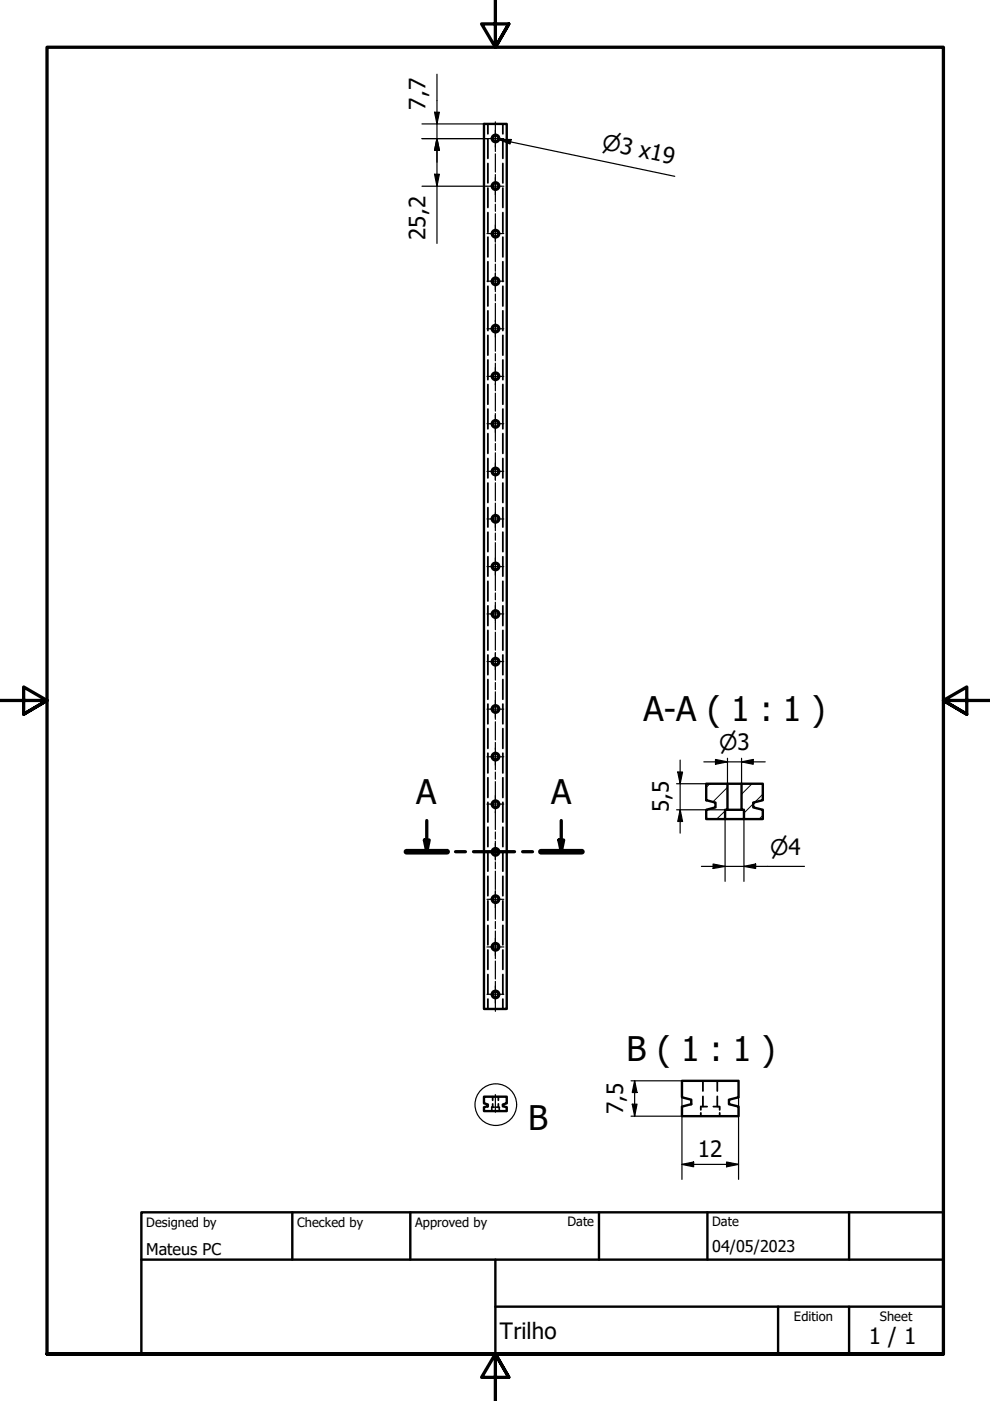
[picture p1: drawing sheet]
<svg xmlns="http://www.w3.org/2000/svg" width="210mm" height="297mm" viewBox="0 0 210 297" stroke-linecap="round" stroke-linejoin="round" font-family="sans-serif">
<!-- layer: Hatch (ISO) -->
<path d="M150.5 166.2l-.8 .7M153.7 171.9l-1.7 1.8M154.2 171.4l-.2 .3M154.2 166.9l-3.1 3.1M159.4 166.2l-2.2 2.2M159.7 170.4l-2 2M161.7 172.9l-.7 .8M161.7 168.4l-1.7 1.7" fill="none" stroke="#000" stroke-width=".21"/>
<!-- layer: Hidden (ISO) -->
<g fill="none" stroke="#000" stroke-width=".38">
<path d="M103.4 26.3v2.1M103.4 29.4v4.2M103.4 34.7v4.1M103.4 39.9v4.1M106.6 26.3v2.1M106.6 29.4v4.2M106.6 34.7v4.1M106.6 39.9v4.1M103.4 45.1v4.2M103.4 50.3v4.2M103.4 55.5v4.2M106.6 45.1v4.2"/>
<path d="M106.6 50.3v4.2M106.6 55.5v4.2M103.4 60.7v4.2M103.4 65.9v4.2M103.4 71.1v4.2M103.4 76.3v4.2M106.6 60.7v4.2M106.6 65.9v4.2M106.6 71.1v4.2M106.6 76.3v4.2M103.4 81.5v4.2M103.4 86.7v4.2"/>
<path d="M103.4 91.9v4.2M103.4 97.2v4.1M106.6 81.5v4.2M106.6 86.7v4.2M106.6 91.9v4.2M106.6 97.2v4.1M103.4 102.4v4.1M103.4 107.6v4.1M103.4 112.8v4.2M103.4 118v4.2M106.6 102.4v4.1M106.6 107.6v4.1"/>
<path d="M106.6 112.8v4.2M106.6 118v4.2M103.4 123.2v4.2M103.4 128.4v4.2M103.4 133.7v4.1M103.4 138.9v4.2M106.6 123.2v4.2M106.6 128.4v4.2M106.6 133.7v4.1M106.6 138.9v4.2M103.4 144.1v4.2M103.4 149.3v4.2"/>
<path d="M103.4 154.5v4.2M103.4 159.7v4.2M106.6 144.1v4.2M106.6 149.3v4.2M106.6 154.5v4.2M106.6 159.7v4.2M103.4 164.9v4.2M103.4 170.1v4.2M103.4 175.4v4.1M106.6 164.9v4.2M106.6 170.1v4.2M106.6 175.4v4.1"/>
<path d="M103.4 180.6v4.1M103.4 185.8v4.1M103.4 191v4.1M103.4 196.2v4.1M106.6 180.6v4.1M106.6 185.8v4.1M106.6 191v4.1M106.6 196.2v4.1M103.4 201.4v4.1M103.4 206.6v4.2M103.4 211.8v2.1M106.6 201.4v4.1"/>
<path d="M106.6 206.6v4.2M106.6 211.8v2.1M104.3 235.3v.3M104.5 232.5v.8M104.5 234v.7M104.8 234.7h-.5v.3M105.3 234.7h.6v.3M105.7 232.5v.8M105.7 234v.7M105.9 235.3v.3M148.6 236v.7M149 229.2v2.1"/>
<path d="M149 232.5v2.1M149.9 234.6h-1.3v.7M151.3 234.6h1.3v.7M152.1 229.2v2.1M152.1 232.5v2.1M152.6 236v.7"/>
</g>
<!-- layer: Visible (ISO) -->
<g fill="none" stroke="#000" stroke-width=".51">
<path d="M102.6 26.3h4.8v187.6h-4.8zM149.7 166.2h4.5v5.5h-.5v2h-4v-2l2-.5v-1l-2-.5zM153.7 173.7h4M154.2 171.7h3M154.2 166.2h3M157.2 166.2h4.5v3.5l-2 .5v1l2 .5v2h-4v-2h-.5zM102.6 232.5h4.8v1.4l-.8 .3v.4l.8 .1v.9h-4.8v-.9l.8-.1v-.4l-.8-.3zM144.6 229.2h12v3.4l-2 .6v.9l2 .5v2.1h-12v-2.1l2-.5v-.9l-2-.6z"/>
<circle cx="105.1" cy="39.5" r=".6"/>
<circle cx="105.1" cy="29.4" r=".6"/>
<circle cx="105.1" cy="29.4" r=".79"/>
<circle cx="105.1" cy="39.5" r=".79"/>
<circle cx="105.1" cy="49.5" r=".6"/>
<circle cx="105.1" cy="59.6" r=".6"/>
<circle cx="105.1" cy="49.5" r=".79"/>
<circle cx="105.1" cy="59.6" r=".79"/>
<circle cx="105.1" cy="69.7" r=".6"/>
<circle cx="105.1" cy="79.8" r=".6"/>
<circle cx="105.1" cy="79.8" r=".79"/>
<circle cx="105.1" cy="69.7" r=".79"/>
<circle cx="105.1" cy="89.9" r=".6"/>
<circle cx="105.1" cy="100" r=".6"/>
<circle cx="105.1" cy="89.9" r=".79"/>
<circle cx="105.1" cy="100" r=".79"/>
<circle cx="105.1" cy="110" r=".6"/>
<circle cx="105.1" cy="110" r=".79"/>
<circle cx="105.1" cy="120.1" r=".6"/>
<circle cx="105.1" cy="130.2" r=".6"/>
<circle cx="105.1" cy="130.2" r=".79"/>
<circle cx="105.1" cy="120.1" r=".79"/>
<circle cx="105.1" cy="140.3" r=".6"/>
<circle cx="105.1" cy="150.3" r=".6"/>
<circle cx="105.1" cy="150.3" r=".79"/>
<circle cx="105.1" cy="140.3" r=".79"/>
<circle cx="105.1" cy="170.5" r=".6"/>
<circle cx="105.1" cy="160.4" r=".6"/>
<circle cx="105.1" cy="160.4" r=".79"/>
<circle cx="105.1" cy="170.5" r=".79"/>
<circle cx="105.1" cy="190.6" r=".6"/>
<circle cx="105.1" cy="180.6" r=".6"/>
<circle cx="105.1" cy="190.6" r=".79"/>
<circle cx="105.1" cy="180.6" r=".79"/>
<circle cx="105.1" cy="200.7" r=".6"/>
<circle cx="105.1" cy="210.8" r=".6"/>
<circle cx="105.1" cy="210.8" r=".79"/>
<circle cx="105.1" cy="200.7" r=".79"/>
</g>
<!-- layer: Section Line (ISO) -->
<path d="M90 178.1h1l-.5 2.5zM90.5 174v6.6M118.5 178.1h1l-.5 2.5zM119 174v6.6M86.2 180.6h8.6M96.6 180.6h2.1M100.4 180.6h8.7M110.8 180.6h2.1M114.7 180.6h8.7" fill="none" stroke="#000" stroke-width=".7"/>
<path d="M86.2 180.6h8.6M114.7 180.6h8.7" fill="none" stroke="#000" stroke-width="1.2"/>
<g fill="#000">
<path d="M90 178.1h1l-.5 2.5z" fill-rule="evenodd"/>
<path d="M118.5 178.1h1l-.5 2.5z" fill-rule="evenodd"/>
</g>
<!-- layer: Detail Boundary (ISO) -->
<path d="M109.5 234.2a4.4 4.4 0 0 0-6.4-3.9 4.4 4.4 0 0 0-.6 7.4 4.4 4.4 0 0 0 7-2.7v-.8" fill="none" stroke="#000" stroke-width=".25"/>
<!-- layer: Border (ISO) -->
<path d="M105 0v10l-2.9-4.9h5.8l-2.9 4.9 2.9-4.9M0 148.5h10l-5-2.8v5.7l5-2.9-5 2.9M210 148.5h-10l5-2.8v5.7l-5-2.9 5 2.9M10 287.1v-277.1h190v277.1h-190h190M107.9 292l-2.9-4.9 2.9 4.9h-5.8l2.9-4.9v9.9" fill="none" stroke="#000" stroke-width=".7"/>
<!-- layer: Title (ISO) -->
<path d="M30 257h170v30.1h-170zM62 257v10.1M87 257v10.1M127 257v10.1M150 257v10.1M180 257v10.1M30 267.1h170M105 277h95M105 267.1v20M165 277v10.1M180 277v10.1" fill="none" stroke="#000" stroke-width=".51"/>
<!-- layer: Centerline (ISO) -->
<g fill="none" stroke="#000" stroke-width=".25">
<path d="M105 25.8v4.3M105 30.7v1.4M105 32.6v3.9M105 37v1.5M105 39v3.8M105 43.3v1.5M105 45.3v3.8M105 49.6v1.6M105 51.7v3.8M105 56v1.5M105 58v3.8M105 62.3v1.5"/>
<path d="M105 64.3v3.9M105 68.6v1.6M105 70.7v3.8M105 75v1.5M105 77v3.8M105 81.3v1.6M105 83.4v3.8M105 87.7v1.4M105 89.6v3.9M105 94v1.5M105 96v3.9M105 100.3v1.5"/>
<path d="M105 102.3v3.9M105 106.7v1.5M105 108.7v3.8M105 113v1.5M105 115v3.9M105 119.4v1.4M105 121.3v3.9M105 125.7v1.5M105 127.7v3.9M105 132v1.5M105 134v3.8M105 138.4v1.5"/>
<path d="M105 140.4v3.8M105 144.7v1.5M105 146.7v3.8M105 151.1v1.4M105 153v3.9M105 157.4v1.5M105 159.4v3.8M105 163.7v1.5M105 165.7v3.8M105 170v1.6M105 172.1v3.8M105 176.4v1.5"/>
<path d="M105 178.4v3.8M105 182.7v1.5M105 184.7v3.9M105 189v1.5M105 191.1v3.8M105 195.4v1.5M105 197.4v3.8M105 201.7v1.5M105 203.8v3.8M105 208.1v1.4M105 210v4.4M105 232.1v3.7"/>
</g>
<!-- layer: Center Mark (ISO) -->
<g fill="none" stroke="#000" stroke-width=".25">
<path d="M103.3 29.4h3.5M103.3 39.5h3.5M105 27.6v3.6M105 37.6v3.7M103.3 49.5h3.5M103.3 59.6h3.5M105 47.7v3.7M105 57.8v3.7M103.3 69.7h3.5M103.3 79.8h3.5M105 67.9v3.6M105 78v3.6"/>
<path d="M103.3 89.8h3.5M103.3 99.9h3.5M105 88.1v3.6M105 98.2v3.5M103.3 110h3.5M105 108.3v3.5M105 118.3v3.6M103.3 120.1h3.5M103.3 130.2h3.5M105 128.4v3.6M105 138.5v3.5M103.3 140.3h3.5"/>
<path d="M103.3 150.4h3.5M105 148.5v3.6M105 158.6v3.6M103.3 160.5h3.5M103.3 170.5h3.5M105 168.7v3.6M105 178.8v3.6M103.3 180.6h3.5M103.3 190.7h3.5M105 188.8v3.7M105 198.9v3.7M103.3 200.8h3.5"/>
<path d="M103.3 210.8h3.5M105 209v3.6"/>
</g>
<!-- layer: Symbol (ISO) -->
<path d="M105.8 29.6h2.6l-.3 .9zM105.8 29.6l37.3 7.8" fill="none" stroke="#000" stroke-width=".25"/>
<path d="M105.8 29.6h2.6l-.3 .9z" fill-rule="evenodd" fill="#000"/>
<!-- layer: Dimension (ISO) -->
<g fill="none" stroke="#000" stroke-width=".25">
<path d="M92.6 15.7v35.9M89.5 26.3h13.1M89.5 29.4h13.8M89.5 39.5h13.8M92.1 23.8h1.1l-.6 2.5zM92.1 36.9h1.1l-.6 2.6zM92.6 29.4l.6 2.5h-1.1zM143.4 171.7h10.8M143.7 163.7h1l-.5 2.5zM144.2 171.7l.5 2.5h-1zM144.2 161.1v15.5M149.2 161.5h13"/>
<path d="M151.7 161l2.5 .5-2.5 .5zM153.7 173.7v13.2M154.2 160.8v5.4h-10.8M157.2 161.5l2.5-.5v1zM157.2 160.8v5.4M157.7 173.7v13.2M148.7 183.7h21.9M151.2 183.2l2.5 .5-2.5 .4zM157.7 183.7l2.5-.5v.9zM133.8 229.2h10.8M133.8 236.7h10.8M134 234.1h1.1l-.5 2.6z"/>
<path d="M134.6 229.2l.5 2.4h-1.1zM134.6 229.2v7.5M144.6 232.6v17.4M156.6 232.6v17.4M144.6 246.9l2.5-.5v1zM144.6 246.9h12M154.1 246.4l2.5 .5-2.5 .5z"/>
</g>
<g fill="#000">
<path d="M92.1 23.8h1.1l-.6 2.5z" fill-rule="evenodd"/>
<path d="M92.1 36.9h1.1l-.6 2.6z" fill-rule="evenodd"/>
<path d="M92.6 29.4l.6 2.5h-1.1z" fill-rule="evenodd"/>
<path d="M92.6 29.4l.6 2.5h-1.1z" fill-rule="evenodd"/>
<path d="M143.7 163.7h1l-.5 2.5z" fill-rule="evenodd"/>
<path d="M144.2 171.7l.5 2.5h-1z" fill-rule="evenodd"/>
<path d="M151.7 161l2.5 .5-2.5 .5z" fill-rule="evenodd"/>
<path d="M157.2 161.5l2.5-.5v1z" fill-rule="evenodd"/>
<path d="M151.2 183.2l2.5 .5-2.5 .4z" fill-rule="evenodd"/>
<path d="M157.7 183.7l2.5-.5v.9z" fill-rule="evenodd"/>
<path d="M134 234.1h1.1l-.5 2.6z" fill-rule="evenodd"/>
<path d="M134.6 229.2l.5 2.4h-1.1z" fill-rule="evenodd"/>
<path d="M144.6 246.9l2.5-.5v1z" fill-rule="evenodd"/>
<path d="M154.1 246.4l2.5 .5-2.5 .5z" fill-rule="evenodd"/>
</g>
<g font-size="7.2">
<text x="136.5" y="152.8">A-A ( 1 : 1 )</text>
<text x="88.3" y="170.5">A</text>
<text x="116.8" y="170.5">A</text>
<text x="132.8" y="225">B ( 1 : 1 )</text>
<text x="112" y="239.6">B</text>
</g>
<g font-size="4.8">
<text x="90.2" y="23.2" transform="rotate(-90 90.2 23.2)">7,7</text>
<text x="90.2" y="50.8" transform="rotate(-90 90.2 50.8)">25,2</text>
<text x="141.8" y="172.3" transform="rotate(-90 141.8 172.3)">5,5</text>
<text x="132.1" y="236.2" transform="rotate(-90 132.1 236.2)">7,5</text>
<text x="148" y="245.3">12</text>
<text x="106" y="283.8">Trilho</text>
<text x="184.2" y="285">1 / 1</text>
</g>
<g font-size="4.6">
<text x="127.4" y="31.7" transform="rotate(12 127.4 31.7)">⌀3 x19</text>
<text x="152.5" y="159.1">⌀3</text>
<text x="163.3" y="181.3">⌀4</text>
</g>
<g font-size="3.4">
<text x="31" y="266">Mateus PC</text>
<text x="151" y="265.5">04/05/2023</text>
</g>
<g font-size="2.7">
<text x="31" y="260.1">Designed by</text>
<text x="63" y="260.1">Checked by</text>
<text x="88" y="260.1">Approved by</text>
<text x="120.3" y="260">Date</text>
<text x="151" y="260">Date</text>
<text x="168.3" y="280.1">Edition</text>
<text x="186.6" y="280.1">Sheet</text>
</g>
</svg>
